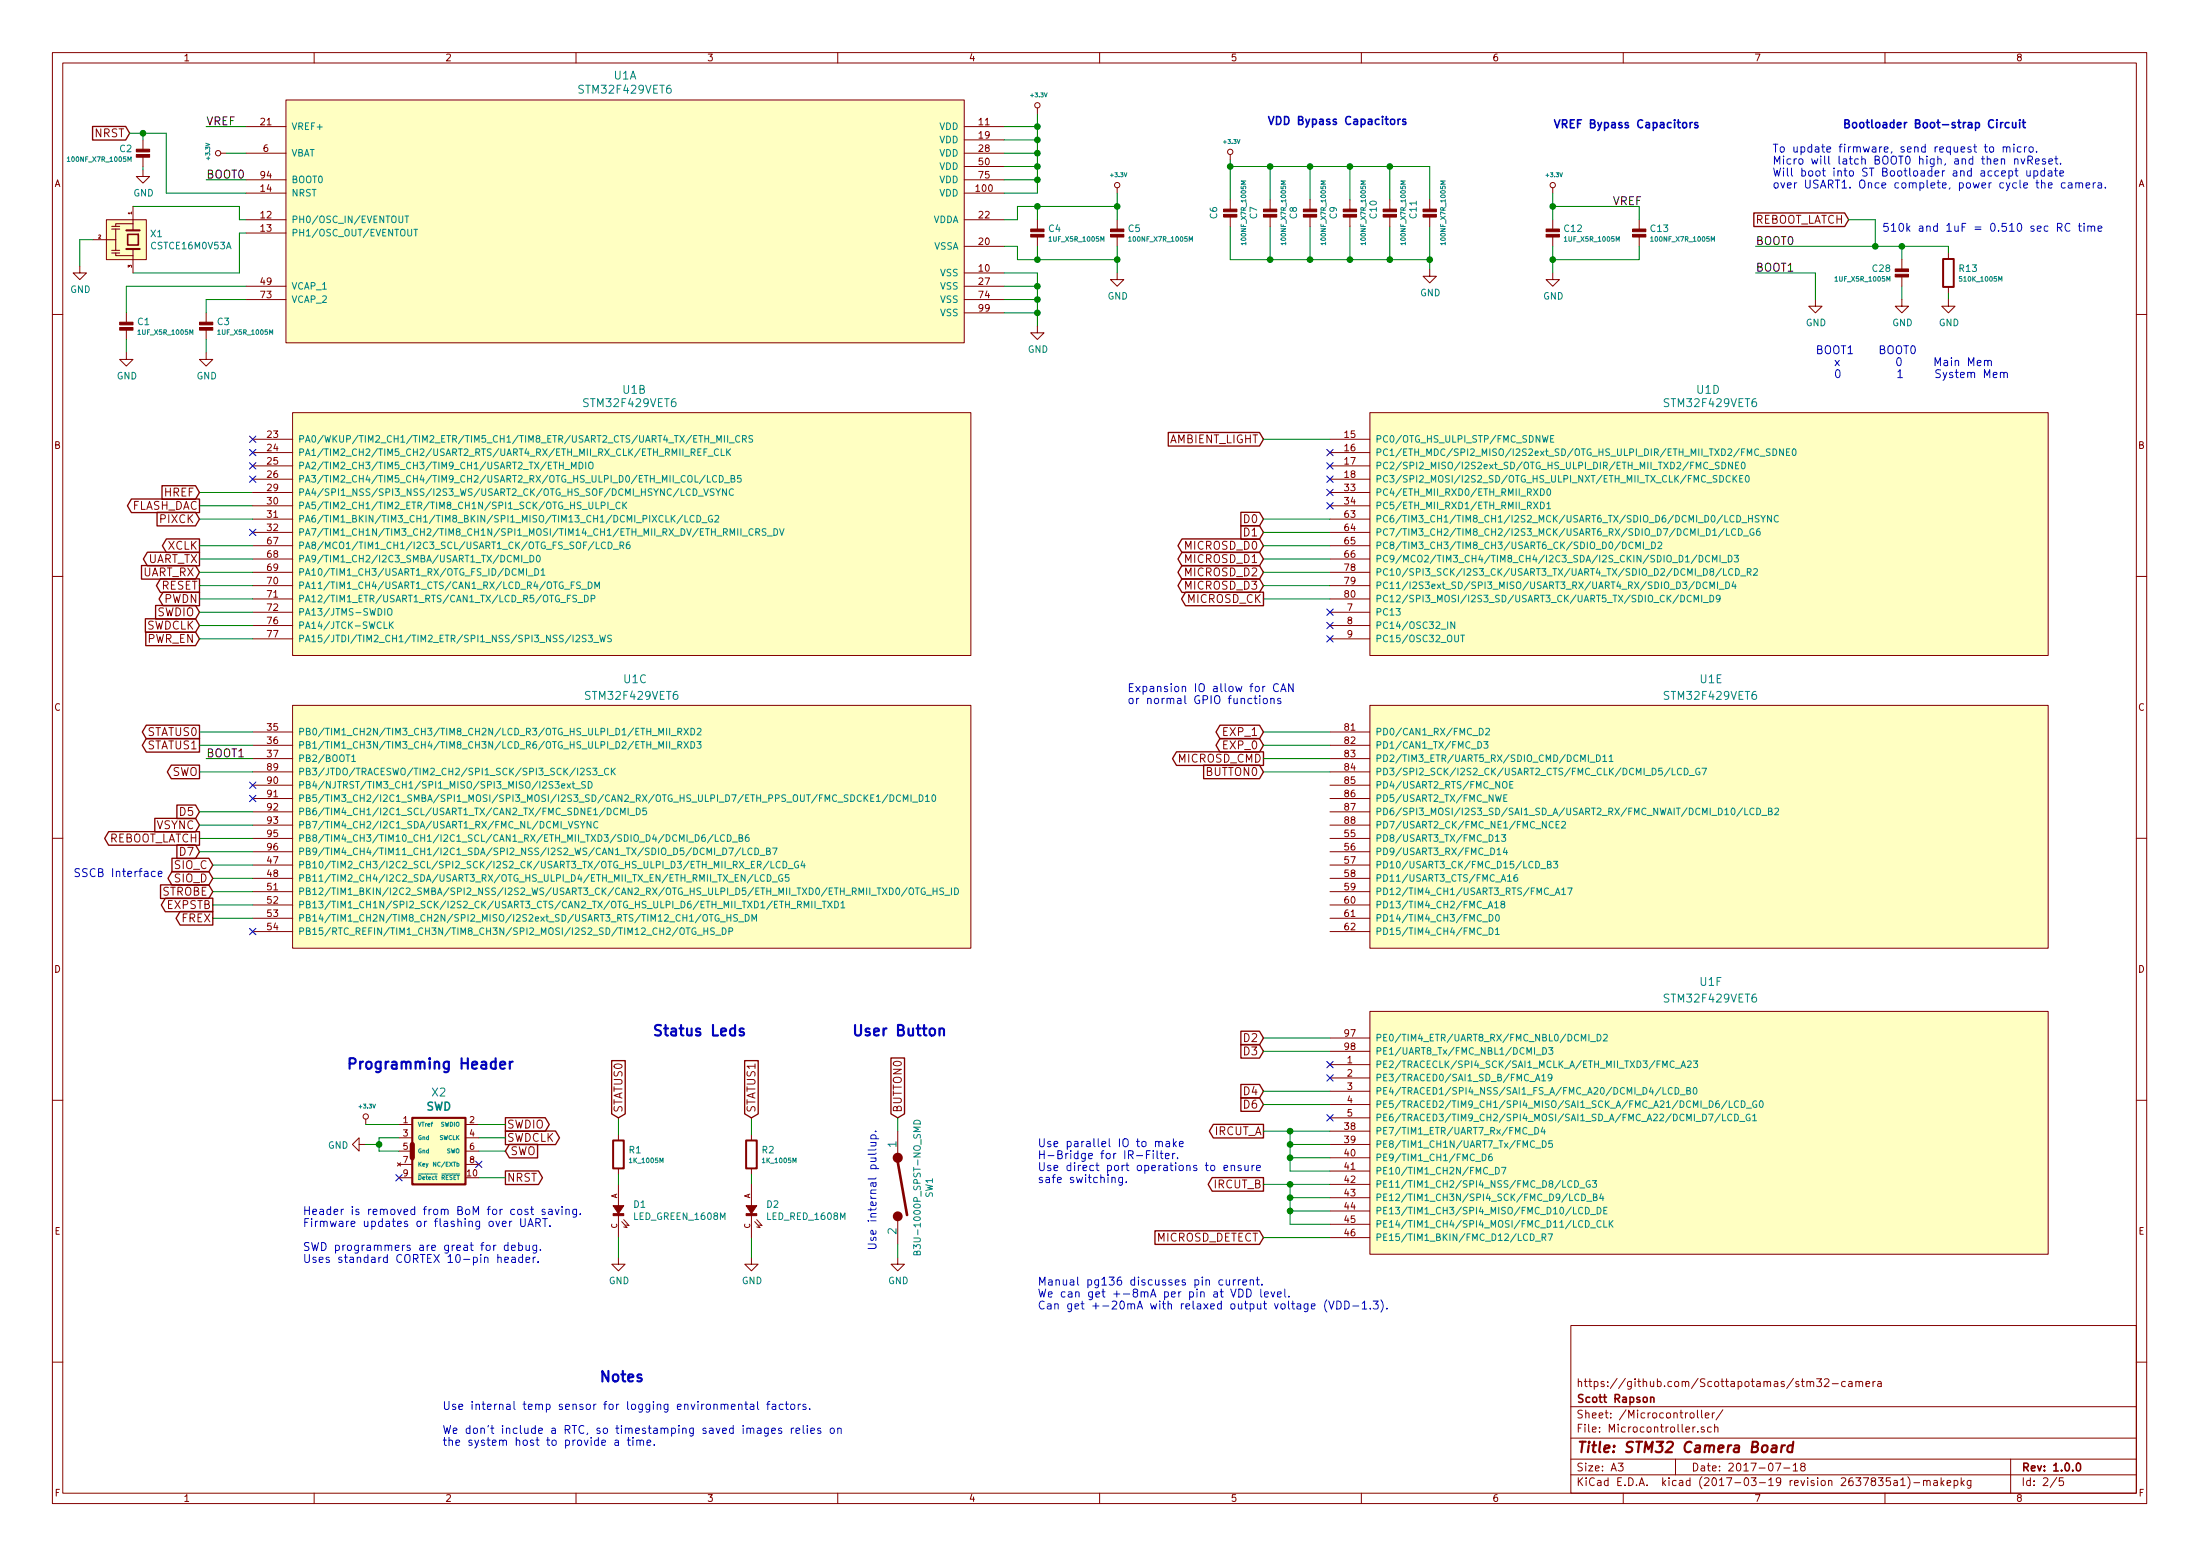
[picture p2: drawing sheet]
EESchema Schematic File Version 2
LIBS:appli_analog_devices
LIBS:appli_atmel
LIBS:appli_battery
LIBS:appli_capacitor
LIBS:appli_connector
LIBS:appli_connector_molex
LIBS:appli_connector_jst
LIBS:appli_crystal
LIBS:appli_device
LIBS:appli_fiducial
LIBS:appli_ftdi
LIBS:appli_fuse
LIBS:appli_inductor
LIBS:appli_linear
LIBS:appli_link
LIBS:appli_logic_devices
LIBS:appli_logo
LIBS:appli_memory
LIBS:appli_mount
LIBS:appli_opto
LIBS:appli_power
LIBS:appli_regulator
LIBS:appli_relay
LIBS:appli_resistor
LIBS:appli_special
LIBS:appli_spice
LIBS:appli_stm32
LIBS:appli_switch
LIBS:appli_tag_connect
LIBS:appli_template
LIBS:appli_test_points
LIBS:appli_transformer
LIBS:appli_transistor
LIBS:appli_ublox
LIBS:appli_uC
LIBS:appli_usb
LIBS:appli_wireless
LIBS:stm32-camera-cache
EELAYER 26 0
EELAYER END
$Descr A3 16535 11693
encoding utf-8
Sheet 2 5
Title "STM32 Camera Board"
Date "2017-07-18"
Rev "1.0.0"
Comp "Scott Rapson"
Comment1 "https://github.com/Scottapotamas/stm32-camera"
Comment2 ""
Comment3 ""
Comment4 ""
$EndDescr
Text Notes 2600 8050 0    79   ~ 16
Programming Header
Text GLabel 3800 8450 2    60   Output ~ 0
SWDIO
Text GLabel 3800 8550 2    60   Output ~ 0
SWDCLK
Text GLabel 3800 8850 2    60   Output ~ 0
NRST
$Comp
L +3.3V #PWR6
U 1 1
P 2750 8450
F 0 "#PWR6" H 2750 8410 30  0001 C CNN
F 1 "+3.3V" H 2759 8588 30  0000 C CNN
F 2 "" H 2750 8450 60  0000 C CNN
F 3 "" H 2750 8450 60  0000 C CNN
	1    2750 8450
	1    0    0    -1  
$EndComp
$Comp
L GND #PWR7
U 1 1
P 2750 8600
F 0 "#PWR7" H 2750 8350 50  0001 C CNN
F 1 "GND" V 2755 8472 50  0000 R CNN
F 2 "" H 2750 8600 60  0000 C CNN
F 3 "" H 2750 8600 60  0000 C CNN
	1    2750 8600
	0    1    1    0   
$EndComp
NoConn ~ 3600 8750
Text Notes 13850 975  0    60   ~ 12
Bootloader Boot-strap Circuit
Text GLabel 1500 4600 0    60   Input ~ 0
SWDIO
Text GLabel 1500 4700 0    60   Input ~ 0
SWDCLK
Text GLabel 975  1000 0    60   Input ~ 0
NRST
Wire Wire Line
	1900 3800 1500 3800
Wire Wire Line
	1900 3700 1500 3700
Text GLabel 9500 4200 0    60   BiDi ~ 0
MICROSD_D1
Text GLabel 9500 4300 0    60   BiDi ~ 0
MICROSD_D2
Text GLabel 9500 4400 0    60   BiDi ~ 0
MICROSD_D3
Text GLabel 9500 4500 0    60   Output ~ 0
MICROSD_CK
Text GLabel 9500 4100 0    60   BiDi ~ 0
MICROSD_D0
Text GLabel 9500 5700 0    60   Output ~ 0
MICROSD_CMD
Text GLabel 9500 9300 0    60   Input ~ 0
MICROSD_DETECT
Wire Wire Line
	1075 1050 1075 1000
Connection ~ 1075 1000
$Comp
L GND #PWR3
U 1 1
P 1075 1275
F 0 "#PWR3" H 1075 1025 50  0001 C CNN
F 1 "GND" H 1080 1102 50  0000 C CNN
F 2 "" H 1075 1275 60  0000 C CNN
F 3 "" H 1075 1275 60  0000 C CNN
	1    1075 1275
	1    0    0    -1  
$EndComp
Wire Wire Line
	1075 1275 1075 1250
$Comp
L +3.3V #PWR15
U 1 1
P 9250 1200
F 0 "#PWR15" H 9250 1160 30  0001 C CNN
F 1 "+3.3V" H 9259 1338 30  0000 C CNN
F 2 "" H 9250 1200 60  0000 C CNN
F 3 "" H 9250 1200 60  0000 C CNN
	1    9250 1200
	1    0    0    -1  
$EndComp
Wire Wire Line
	9250 1700 9250 1950
Wire Wire Line
	9250 1950 10750 1950
Wire Wire Line
	9850 1950 9850 1700
Wire Wire Line
	10750 1700 10750 2025
Connection ~ 9850 1950
Wire Wire Line
	10150 1700 10150 1950
Connection ~ 10150 1950
Wire Wire Line
	10450 1700 10450 1950
Connection ~ 10450 1950
Wire Wire Line
	9550 1700 9550 1950
Connection ~ 9550 1950
Connection ~ 10750 1950
Wire Wire Line
	9250 1200 9250 1500
Wire Wire Line
	10750 1250 10750 1500
Connection ~ 9250 1250
Wire Wire Line
	9550 1500 9550 1250
Connection ~ 9550 1250
Wire Wire Line
	9850 1250 9850 1500
Connection ~ 9850 1250
Wire Wire Line
	10150 1250 10150 1500
Connection ~ 10150 1250
Wire Wire Line
	10450 1250 10450 1500
Connection ~ 10450 1250
Text Notes 13650 2850 0    60   ~ 0
BOOT1    BOOT0\n   x         0     Main Mem\n   0         1     System Mem
NoConn ~ 3000 8850
$Comp
L SWD X2
U 1 1
P 3300 8650
F 0 "X2" H 3300 9094 60  0000 C CNN
F 1 "SWD" H 3300 8988 60  0000 C CNB
F 2 "Applidyne_Connector:HARWIN_M50-3600542" H 3350 8250 39  0001 L BNN
F 3 "https://cdn.harwin.com/pdfs/M50-360.pdf" H 3100 8150 39  0001 L BNN
F 4 "HARWIN" H 3100 8250 39  0001 L BNN "manf"
F 5 "M50-3600542" H 3100 8200 39  0001 L BNN "manf#"
F 6 "Digi-Key" H 3100 8100 39  0001 L BNN "Supplier"
F 7 "952-1389-ND" H 3100 8050 39  0001 L BNN "Supplier Part No"
F 8 "http://www.digikey.com.au/product-detail/en/M50-3600542/952-1389-ND/2264370" H 3100 8000 39  0001 L BNN "Supplier URL"
F 9 "1.71" H 3100 7950 39  0001 L BNN "Supplier Price"
F 10 "1" H 3100 7900 39  0001 L BNN "Supplier Price Break "
	1    3300 8650
	1    0    0    -1  
$EndComp
$Comp
L 100NF_X7R_1005M C2
U 1 1
P 1075 1050
F 0 "C2" H 1152 985 50  0000 L CNN
F 1 "100NF_X7R_1005M" H 1152 905 35  0000 L CNN
F 2 "Applidyne_Capacitor:CAPC1005X60N" V 1190 950 20  0001 C CNN
F 3 "http://www.farnell.com/datasheets/1936565.pdf" V 1215 950 20  0001 C CNN
F 4 "TDK" V 1265 950 20  0001 C CNN "manf"
F 5 "CGA2B3X7R1H104K050BB" V 1290 950 20  0001 C CNN "manf#"
F 6 "Element14" V 1315 950 20  0001 C CNN "Supplier"
F 7 "2210822" V 1340 950 20  0001 C CNN "Supplier Part No"
F 8 "http://au.element14.com/tdk/cga2b3x7r1h104k050bb/cap-mlcc-x7r-100nf-50v-0402/dp/2210822" V 1365 950 20  0001 C CNN "Supplier URL"
F 9 "0.087" V 1390 950 20  0001 C CNN "Supplier Price"
F 10 "100" V 1415 950 20  0001 C CNN "Supplier Price Break"
	1    1075 1050
	-1   0    0    -1  
$EndComp
$Comp
L 100NF_X7R_1005M C6
U 1 1
P 9250 1500
F 0 "C6" V 9125 1350 50  0000 L CNN
F 1 "100NF_X7R_1005M" V 9350 1150 35  0000 L CNN
F 2 "Applidyne_Capacitor:CAPC1005X60N" V 9365 1400 20  0001 C CNN
F 3 "http://www.farnell.com/datasheets/1936565.pdf" V 9390 1400 20  0001 C CNN
F 4 "TDK" V 9440 1400 20  0001 C CNN "manf"
F 5 "CGA2B3X7R1H104K050BB" V 9465 1400 20  0001 C CNN "manf#"
F 6 "Element14" V 9490 1400 20  0001 C CNN "Supplier"
F 7 "2210822" V 9515 1400 20  0001 C CNN "Supplier Part No"
F 8 "http://au.element14.com/tdk/cga2b3x7r1h104k050bb/cap-mlcc-x7r-100nf-50v-0402/dp/2210822" V 9540 1400 20  0001 C CNN "Supplier URL"
F 9 "0.087" V 9565 1400 20  0001 C CNN "Supplier Price"
F 10 "100" V 9590 1400 20  0001 C CNN "Supplier Price Break"
	1    9250 1500
	1    0    0    -1  
$EndComp
$Comp
L 100NF_X7R_1005M C7
U 1 1
P 9550 1500
F 0 "C7" V 9425 1350 50  0000 L CNN
F 1 "100NF_X7R_1005M" V 9650 1150 35  0000 L CNN
F 2 "Applidyne_Capacitor:CAPC1005X60N" V 9665 1400 20  0001 C CNN
F 3 "http://www.farnell.com/datasheets/1936565.pdf" V 9690 1400 20  0001 C CNN
F 4 "TDK" V 9740 1400 20  0001 C CNN "manf"
F 5 "CGA2B3X7R1H104K050BB" V 9765 1400 20  0001 C CNN "manf#"
F 6 "Element14" V 9790 1400 20  0001 C CNN "Supplier"
F 7 "2210822" V 9815 1400 20  0001 C CNN "Supplier Part No"
F 8 "http://au.element14.com/tdk/cga2b3x7r1h104k050bb/cap-mlcc-x7r-100nf-50v-0402/dp/2210822" V 9840 1400 20  0001 C CNN "Supplier URL"
F 9 "0.087" V 9865 1400 20  0001 C CNN "Supplier Price"
F 10 "100" V 9890 1400 20  0001 C CNN "Supplier Price Break"
	1    9550 1500
	1    0    0    -1  
$EndComp
$Comp
L 100NF_X7R_1005M C8
U 1 1
P 9850 1500
F 0 "C8" V 9725 1350 50  0000 L CNN
F 1 "100NF_X7R_1005M" V 9950 1150 35  0000 L CNN
F 2 "Applidyne_Capacitor:CAPC1005X60N" V 9965 1400 20  0001 C CNN
F 3 "http://www.farnell.com/datasheets/1936565.pdf" V 9990 1400 20  0001 C CNN
F 4 "TDK" V 10040 1400 20  0001 C CNN "manf"
F 5 "CGA2B3X7R1H104K050BB" V 10065 1400 20  0001 C CNN "manf#"
F 6 "Element14" V 10090 1400 20  0001 C CNN "Supplier"
F 7 "2210822" V 10115 1400 20  0001 C CNN "Supplier Part No"
F 8 "http://au.element14.com/tdk/cga2b3x7r1h104k050bb/cap-mlcc-x7r-100nf-50v-0402/dp/2210822" V 10140 1400 20  0001 C CNN "Supplier URL"
F 9 "0.087" V 10165 1400 20  0001 C CNN "Supplier Price"
F 10 "100" V 10190 1400 20  0001 C CNN "Supplier Price Break"
	1    9850 1500
	1    0    0    -1  
$EndComp
$Comp
L 100NF_X7R_1005M C9
U 1 1
P 10150 1500
F 0 "C9" V 10025 1350 50  0000 L CNN
F 1 "100NF_X7R_1005M" V 10250 1150 35  0000 L CNN
F 2 "Applidyne_Capacitor:CAPC1005X60N" V 10265 1400 20  0001 C CNN
F 3 "http://www.farnell.com/datasheets/1936565.pdf" V 10290 1400 20  0001 C CNN
F 4 "TDK" V 10340 1400 20  0001 C CNN "manf"
F 5 "CGA2B3X7R1H104K050BB" V 10365 1400 20  0001 C CNN "manf#"
F 6 "Element14" V 10390 1400 20  0001 C CNN "Supplier"
F 7 "2210822" V 10415 1400 20  0001 C CNN "Supplier Part No"
F 8 "http://au.element14.com/tdk/cga2b3x7r1h104k050bb/cap-mlcc-x7r-100nf-50v-0402/dp/2210822" V 10440 1400 20  0001 C CNN "Supplier URL"
F 9 "0.087" V 10465 1400 20  0001 C CNN "Supplier Price"
F 10 "100" V 10490 1400 20  0001 C CNN "Supplier Price Break"
	1    10150 1500
	1    0    0    -1  
$EndComp
$Comp
L 100NF_X7R_1005M C10
U 1 1
P 10450 1500
F 0 "C10" V 10325 1350 50  0000 L CNN
F 1 "100NF_X7R_1005M" V 10550 1150 35  0000 L CNN
F 2 "Applidyne_Capacitor:CAPC1005X60N" V 10565 1400 20  0001 C CNN
F 3 "http://www.farnell.com/datasheets/1936565.pdf" V 10590 1400 20  0001 C CNN
F 4 "TDK" V 10640 1400 20  0001 C CNN "manf"
F 5 "CGA2B3X7R1H104K050BB" V 10665 1400 20  0001 C CNN "manf#"
F 6 "Element14" V 10690 1400 20  0001 C CNN "Supplier"
F 7 "2210822" V 10715 1400 20  0001 C CNN "Supplier Part No"
F 8 "http://au.element14.com/tdk/cga2b3x7r1h104k050bb/cap-mlcc-x7r-100nf-50v-0402/dp/2210822" V 10740 1400 20  0001 C CNN "Supplier URL"
F 9 "0.087" V 10765 1400 20  0001 C CNN "Supplier Price"
F 10 "100" V 10790 1400 20  0001 C CNN "Supplier Price Break"
	1    10450 1500
	1    0    0    -1  
$EndComp
$Comp
L 100NF_X7R_1005M C11
U 1 1
P 10750 1500
F 0 "C11" V 10625 1350 50  0000 L CNN
F 1 "100NF_X7R_1005M" V 10850 1150 35  0000 L CNN
F 2 "Applidyne_Capacitor:CAPC1005X60N" V 10865 1400 20  0001 C CNN
F 3 "http://www.farnell.com/datasheets/1936565.pdf" V 10890 1400 20  0001 C CNN
F 4 "TDK" V 10940 1400 20  0001 C CNN "manf"
F 5 "CGA2B3X7R1H104K050BB" V 10965 1400 20  0001 C CNN "manf#"
F 6 "Element14" V 10990 1400 20  0001 C CNN "Supplier"
F 7 "2210822" V 11015 1400 20  0001 C CNN "Supplier Part No"
F 8 "http://au.element14.com/tdk/cga2b3x7r1h104k050bb/cap-mlcc-x7r-100nf-50v-0402/dp/2210822" V 11040 1400 20  0001 C CNN "Supplier URL"
F 9 "0.087" V 11065 1400 20  0001 C CNN "Supplier Price"
F 10 "100" V 11090 1400 20  0001 C CNN "Supplier Price Break"
	1    10750 1500
	1    0    0    -1  
$EndComp
Text GLabel 1500 4500 0    60   Output ~ 0
PWDN
Text GLabel 1500 4400 0    60   Output ~ 0
RESET
Text GLabel 1500 4100 0    60   Output ~ 0
XCLK
Text GLabel 1500 3700 0    60   Input ~ 0
HREF
Text GLabel 1500 6200 0    60   Input ~ 0
VSYNC
Text GLabel 1500 3900 0    60   Input ~ 0
PIXCK
Text GLabel 1600 6700 0    60   Input ~ 0
STROBE
Text GLabel 1600 6900 0    60   Output ~ 0
FREX
Text GLabel 1600 6800 0    60   Output ~ 0
EXPSTB
Text GLabel 9500 3900 0    60   Input ~ 0
D0
Text GLabel 9500 4000 0    60   Input ~ 0
D1
Text GLabel 9500 7800 0    60   Input ~ 0
D2
Text GLabel 9500 7900 0    60   Input ~ 0
D3
Text GLabel 9500 8200 0    60   Input ~ 0
D4
Text GLabel 1500 6100 0    60   Input ~ 0
D5
Text GLabel 9500 8300 0    60   Input ~ 0
D6
Text GLabel 1500 6400 0    60   Input ~ 0
D7
Text GLabel 1600 6500 0    60   Input ~ 0
SIO_C
Text GLabel 1600 6600 0    60   BiDi ~ 0
SIO_D
Text Notes 550  6600 0    60   ~ 0
SSCB Interface
$Comp
L LED_GREEN_1608M D1
U 1 1
P 4650 9100
F 0 "D1" V 4696 8992 50  0000 R CNN
F 1 "LED_GREEN_1608M" V 4605 8992 50  0000 R CNN
F 2 "Applidyne_LED:LEDC1608X80L40L" H 4550 9100 50  0001 C CNN
F 3 "http://www.farnell.com/datasheets/1720200.pdf" H 4650 8890 50  0001 C CNN
F 4 "DIALIGHT" H 4650 8680 60  0001 C CNN "manf"
F 5 "5988070107F" H 4650 8590 60  0001 C CNN "manf#"
F 6 "Element 14" H 4650 8490 60  0001 C CNN "Supplier"
F 7 "1465991" H 4650 8390 60  0001 C CNN "Supplier Part No"
F 8 "http://au.element14.com/dialight/5988070107f/led-0603-green-20mcd-566nm/dp/1465991" H 4660 8310 60  0001 C CNN "Supplier URL"
F 9 "0.4" H 4650 8210 60  0001 C CNN "Supplier Price"
F 10 "10" H 4650 8110 60  0001 C CNN "Supplier Price Break"
	1    4650 9100
	0    -1   -1   0   
$EndComp
$Comp
L GND #PWR9
U 1 1
P 5650 9450
F 0 "#PWR9" H 5650 9200 50  0001 C CNN
F 1 "GND" H 5655 9277 50  0000 C CNN
F 2 "" H 5650 9450 60  0000 C CNN
F 3 "" H 5650 9450 60  0000 C CNN
	1    5650 9450
	1    0    0    -1  
$EndComp
$Comp
L GND #PWR8
U 1 1
P 4650 9450
F 0 "#PWR8" H 4650 9200 50  0001 C CNN
F 1 "GND" H 4655 9277 50  0000 C CNN
F 2 "" H 4650 9450 60  0000 C CNN
F 3 "" H 4650 9450 60  0000 C CNN
	1    4650 9450
	1    0    0    -1  
$EndComp
Wire Wire Line
	4650 9450 4650 9300
Wire Wire Line
	5650 9300 5650 9450
$Comp
L 1K_1005M R1
U 1 1
P 4650 8525
F 0 "R1" H 4723 8410 50  0000 L CNN
F 1 "1K_1005M" H 4723 8330 35  0000 L CNN
F 2 "Applidyne_Resistor:RESC1005X40N" V 4760 8375 20  0001 C CNN
F 3 "http://www.farnell.com/datasheets/2111203.pdf" V 4785 8375 20  0001 C CNN
F 4 "VISHAY" V 4835 8375 20  0001 C CNN "manf"
F 5 "CRCW04021K00FKED" V 4860 8375 20  0001 C CNN "manf#"
F 6 "Element14" V 4885 8375 20  0001 C CNN "Supplier"
F 7 "1469669" V 4910 8375 20  0001 C CNN "Supplier Part No"
F 8 "http://au.element14.com/vishay/crcw040210k0fked/res-thick-film-10k-1-0-063w-0402/dp/1469669" V 4935 8375 20  0001 C CNN "Supplier URL"
F 9 "0.09" V 4960 8375 20  0001 C CNN "Supplier Price"
F 10 "10" V 4985 8375 20  0001 C CNN "Supplier Price Break"
	1    4650 8525
	1    0    0    -1  
$EndComp
$Comp
L 1K_1005M R2
U 1 1
P 5650 8525
F 0 "R2" H 5723 8410 50  0000 L CNN
F 1 "1K_1005M" H 5723 8330 35  0000 L CNN
F 2 "Applidyne_Resistor:RESC1005X40N" V 5760 8375 20  0001 C CNN
F 3 "http://www.farnell.com/datasheets/2111203.pdf" V 5785 8375 20  0001 C CNN
F 4 "VISHAY" V 5835 8375 20  0001 C CNN "manf"
F 5 "CRCW04021K00FKED" V 5860 8375 20  0001 C CNN "manf#"
F 6 "Element14" V 5885 8375 20  0001 C CNN "Supplier"
F 7 "1469669" V 5910 8375 20  0001 C CNN "Supplier Part No"
F 8 "http://au.element14.com/vishay/crcw040210k0fked/res-thick-film-10k-1-0-063w-0402/dp/1469669" V 5935 8375 20  0001 C CNN "Supplier URL"
F 9 "0.09" V 5960 8375 20  0001 C CNN "Supplier Price"
F 10 "10" V 5985 8375 20  0001 C CNN "Supplier Price Break"
	1    5650 8525
	1    0    0    -1  
$EndComp
Wire Wire Line
	5650 8825 5650 8900
Wire Wire Line
	4650 8825 4650 8900
Wire Wire Line
	4650 8525 4650 8400
Wire Wire Line
	5650 8525 5650 8400
Text GLabel 4650 8400 1    60   Input ~ 0
STATUS0
Text GLabel 5650 8400 1    60   Input ~ 0
STATUS1
Text GLabel 1500 5500 0    60   Output ~ 0
STATUS0
Text GLabel 1500 5600 0    60   Output ~ 0
STATUS1
Text Notes 4900 7800 0    79   ~ 16
Status Leds
Text GLabel 9500 8500 0    60   Output ~ 0
IRCUT_A
Text GLabel 9500 8900 0    60   Output ~ 0
IRCUT_B
Text GLabel 1500 3800 0    60   Output ~ 0
FLASH_DAC
Text GLabel 9500 3300 0    60   Input ~ 0
AMBIENT_LIGHT
Text GLabel 1500 4800 0    60   Input ~ 0
PWR_EN
$Comp
L STM32F429VET6 U1
U 2 1
P 4550 4000
F 0 "U1" H 4675 5075 60  0000 L CNN
F 1 "STM32F429VET6" H 4375 4975 60  0000 L CNN
F 2 "Applidyne_QFP:QFP50P1600X1600X160-100L25L" H 4550 2975 20  0001 C CNN
F 3 "http://www.farnell.com/datasheets/2283387.pdf" H 4550 2950 20  0001 C CNN
F 4 "ST MICROELECTRONICS" H 4550 2900 20  0001 C CNN "manf"
F 5 "STM32F429VET6" H 4550 2875 20  0001 C CNN "manf#"
F 6 "Element14" H 4550 2850 20  0001 C CNN "Supplier"
F 7 "2469586" H 4550 2825 20  0001 C CNN "Supplier Part No"
F 8 "http://au.rs-online.com/web/p/microcontrollers/7468226/" H 4550 2800 20  0001 C CNN "Supplier URL"
F 9 "14.22" H 4550 2775 20  0001 C CNN "Supplier Price"
F 10 "10" H 4550 2750 20  0001 C CNN "Supplier Price Break"
	2    4550 4000
	1    0    0    -1  
$EndComp
$Comp
L STM32F429VET6 U1
U 3 1
P 4550 6200
F 0 "U1" H 4775 7300 60  0000 C CNN
F 1 "STM32F429VET6" H 4750 7175 60  0000 C CNN
F 2 "Applidyne_QFP:QFP50P1600X1600X160-100L25L" H 4550 5175 20  0001 C CNN
F 3 "http://www.farnell.com/datasheets/2283387.pdf" H 4550 5150 20  0001 C CNN
F 4 "ST MICROELECTRONICS" H 4550 5100 20  0001 C CNN "manf"
F 5 "STM32F429VET6" H 4550 5075 20  0001 C CNN "manf#"
F 6 "Element14" H 4550 5050 20  0001 C CNN "Supplier"
F 7 "2469586" H 4550 5025 20  0001 C CNN "Supplier Part No"
F 8 "http://au.rs-online.com/web/p/microcontrollers/7468226/" H 4550 5000 20  0001 C CNN "Supplier URL"
F 9 "14.22" H 4550 4975 20  0001 C CNN "Supplier Price"
F 10 "10" H 4550 4950 20  0001 C CNN "Supplier Price Break"
	3    4550 6200
	1    0    0    -1  
$EndComp
$Comp
L STM32F429VET6 U1
U 4 1
P 12650 4000
F 0 "U1" H 12750 5075 60  0000 L CNN
F 1 "STM32F429VET6" H 12500 4975 60  0000 L CNN
F 2 "Applidyne_QFP:QFP50P1600X1600X160-100L25L" H 12650 2975 20  0001 C CNN
F 3 "http://www.farnell.com/datasheets/2283387.pdf" H 12650 2950 20  0001 C CNN
F 4 "ST MICROELECTRONICS" H 12650 2900 20  0001 C CNN "manf"
F 5 "STM32F429VET6" H 12650 2875 20  0001 C CNN "manf#"
F 6 "Element14" H 12650 2850 20  0001 C CNN "Supplier"
F 7 "2469586" H 12650 2825 20  0001 C CNN "Supplier Part No"
F 8 "http://au.rs-online.com/web/p/microcontrollers/7468226/" H 12650 2800 20  0001 C CNN "Supplier URL"
F 9 "14.22" H 12650 2775 20  0001 C CNN "Supplier Price"
F 10 "10" H 12650 2750 20  0001 C CNN "Supplier Price Break"
	4    12650 4000
	1    0    0    -1  
$EndComp
$Comp
L STM32F429VET6 U1
U 5 1
P 12650 6200
F 0 "U1" H 12775 7300 60  0000 L CNN
F 1 "STM32F429VET6" H 12500 7175 60  0000 L CNN
F 2 "Applidyne_QFP:QFP50P1600X1600X160-100L25L" H 12650 5175 20  0001 C CNN
F 3 "http://www.farnell.com/datasheets/2283387.pdf" H 12650 5150 20  0001 C CNN
F 4 "ST MICROELECTRONICS" H 12650 5100 20  0001 C CNN "manf"
F 5 "STM32F429VET6" H 12650 5075 20  0001 C CNN "manf#"
F 6 "Element14" H 12650 5050 20  0001 C CNN "Supplier"
F 7 "2469586" H 12650 5025 20  0001 C CNN "Supplier Part No"
F 8 "http://au.rs-online.com/web/p/microcontrollers/7468226/" H 12650 5000 20  0001 C CNN "Supplier URL"
F 9 "14.22" H 12650 4975 20  0001 C CNN "Supplier Price"
F 10 "10" H 12650 4950 20  0001 C CNN "Supplier Price Break"
	5    12650 6200
	1    0    0    -1  
$EndComp
$Comp
L STM32F429VET6 U1
U 6 1
P 12650 8500
F 0 "U1" H 12775 9625 60  0000 L CNN
F 1 "STM32F429VET6" H 12500 9500 60  0000 L CNN
F 2 "Applidyne_QFP:QFP50P1600X1600X160-100L25L" H 12650 7475 20  0001 C CNN
F 3 "http://www.farnell.com/datasheets/2283387.pdf" H 12650 7450 20  0001 C CNN
F 4 "ST MICROELECTRONICS" H 12650 7400 20  0001 C CNN "manf"
F 5 "STM32F429VET6" H 12650 7375 20  0001 C CNN "manf#"
F 6 "Element14" H 12650 7350 20  0001 C CNN "Supplier"
F 7 "2469586" H 12650 7325 20  0001 C CNN "Supplier Part No"
F 8 "http://au.rs-online.com/web/p/microcontrollers/7468226/" H 12650 7300 20  0001 C CNN "Supplier URL"
F 9 "14.22" H 12650 7275 20  0001 C CNN "Supplier Price"
F 10 "10" H 12650 7250 20  0001 C CNN "Supplier Price Break"
	6    12650 8500
	1    0    0    -1  
$EndComp
$Comp
L STM32F429VET6 U1
U 1 1
P 4500 1650
F 0 "U1" H 4700 2737 60  0000 C CNN
F 1 "STM32F429VET6" H 4700 2631 60  0000 C CNN
F 2 "Applidyne_QFP:QFP50P1600X1600X160-100L25L" H 4500 625 20  0001 C CNN
F 3 "http://www.farnell.com/datasheets/2283387.pdf" H 4500 600 20  0001 C CNN
F 4 "ST MICROELECTRONICS" H 4500 550 20  0001 C CNN "manf"
F 5 "STM32F429VET6" H 4500 525 20  0001 C CNN "manf#"
F 6 "Element14" H 4500 500 20  0001 C CNN "Supplier"
F 7 "2469586" H 4500 475 20  0001 C CNN "Supplier Part No"
F 8 "http://au.rs-online.com/web/p/microcontrollers/7468226/" H 4500 450 20  0001 C CNN "Supplier URL"
F 9 "14.22" H 4500 425 20  0001 C CNN "Supplier Price"
F 10 "10" H 4500 400 20  0001 C CNN "Supplier Price Break"
	1    4500 1650
	1    0    0    -1  
$EndComp
Wire Wire Line
	1000 2050 1800 2050
Wire Wire Line
	1800 2050 1800 1750
Wire Wire Line
	1000 1550 1800 1550
Wire Wire Line
	1800 1550 1800 1650
Wire Wire Line
	1800 1650 1850 1650
Wire Wire Line
	1800 1750 1850 1750
Wire Wire Line
	700  1800 600  1800
Wire Wire Line
	600  1800 600  2000
$Comp
L GND #PWR1
U 1 1
P 600 2000
F 0 "#PWR1" H 600 1750 50  0001 C CNN
F 1 "GND" H 605 1827 50  0000 C CNN
F 2 "" H 600 2000 60  0000 C CNN
F 3 "" H 600 2000 60  0000 C CNN
	1    600  2000
	1    0    0    -1  
$EndComp
Wire Wire Line
	1850 1450 1250 1450
Wire Wire Line
	1250 1450 1250 1000
Wire Wire Line
	1250 1000 975  1000
Wire Wire Line
	7800 1450 7550 1450
Wire Wire Line
	7800 850  7800 1450
Wire Wire Line
	7800 950  7550 950 
Wire Wire Line
	7550 2050 7800 2050
Wire Wire Line
	7800 2050 7800 2450
Wire Wire Line
	7800 2350 7550 2350
Wire Wire Line
	7550 2250 7800 2250
Connection ~ 7800 2250
Wire Wire Line
	7550 2150 7800 2150
Connection ~ 7800 2150
Wire Wire Line
	7550 1350 7800 1350
Connection ~ 7800 1350
Wire Wire Line
	7550 1250 7800 1250
Connection ~ 7800 1250
Wire Wire Line
	7550 1150 7800 1150
Connection ~ 7800 1150
Wire Wire Line
	7550 1050 7800 1050
Connection ~ 7800 1050
$Comp
L +3.3V #PWR5
U 1 1
P 1700 1150
F 0 "#PWR5" H 1700 1110 30  0001 C CNN
F 1 "+3.3V" H 1709 1288 30  0000 C CNN
F 2 "" H 1700 1150 60  0000 C CNN
F 3 "" H 1700 1150 60  0000 C CNN
	1    1700 1150
	0    -1   -1   0   
$EndComp
Wire Wire Line
	1700 1150 1850 1150
Wire Wire Line
	1850 1350 1550 1350
$Comp
L 100NF_X7R_1005M C13
U 1 1
P 12325 1650
F 0 "C13" H 12402 1585 50  0000 L CNN
F 1 "100NF_X7R_1005M" H 12402 1505 35  0000 L CNN
F 2 "Applidyne_Capacitor:CAPC1005X60N" V 12440 1550 20  0001 C CNN
F 3 "http://www.farnell.com/datasheets/1936565.pdf" V 12465 1550 20  0001 C CNN
F 4 "TDK" V 12515 1550 20  0001 C CNN "manf"
F 5 "CGA2B3X7R1H104K050BB" V 12540 1550 20  0001 C CNN "manf#"
F 6 "Element14" V 12565 1550 20  0001 C CNN "Supplier"
F 7 "2210822" V 12590 1550 20  0001 C CNN "Supplier Part No"
F 8 "http://au.element14.com/tdk/cga2b3x7r1h104k050bb/cap-mlcc-x7r-100nf-50v-0402/dp/2210822" V 12615 1550 20  0001 C CNN "Supplier URL"
F 9 "0.087" V 12640 1550 20  0001 C CNN "Supplier Price"
F 10 "100" V 12665 1550 20  0001 C CNN "Supplier Price Break"
	1    12325 1650
	1    0    0    -1  
$EndComp
$Comp
L 1UF_X5R_1005M C3
U 1 1
P 1550 2350
F 0 "C3" H 1628 2285 50  0000 L CNN
F 1 "1UF_X5R_1005M" H 1628 2205 35  0000 L CNN
F 2 "Applidyne_Capacitor:CAPC1005X60N" V 1665 2250 20  0001 C CNN
F 3 "http://www.farnell.com/datasheets/2291921.pdf" V 1690 2250 20  0001 C CNN
F 4 "TDK" V 1740 2250 20  0001 C CNN "manf"
F 5 "C1005X5R1V105K050BC" V 1765 2250 20  0001 C CNN "manf#"
F 6 "Element14" V 1790 2250 20  0001 C CNN "Supplier"
F 7 "2346885" V 1815 2250 20  0001 C CNN "Supplier Part No"
F 8 "http://au.element14.com/tdk/c1005x5r1v105k050bc/cap-mlcc-x5r-1uf-35v-0402/dp/2346885" V 1840 2250 20  0001 C CNN "Supplier URL"
F 9 "0.101" V 1865 2250 20  0001 C CNN "Supplier Price"
F 10 "100" V 1890 2250 20  0001 C CNN "Supplier Price Break"
	1    1550 2350
	1    0    0    -1  
$EndComp
$Comp
L 1UF_X5R_1005M C1
U 1 1
P 950 2350
F 0 "C1" H 1028 2285 50  0000 L CNN
F 1 "1UF_X5R_1005M" H 1028 2205 35  0000 L CNN
F 2 "Applidyne_Capacitor:CAPC1005X60N" V 1065 2250 20  0001 C CNN
F 3 "http://www.farnell.com/datasheets/2291921.pdf" V 1090 2250 20  0001 C CNN
F 4 "TDK" V 1140 2250 20  0001 C CNN "manf"
F 5 "C1005X5R1V105K050BC" V 1165 2250 20  0001 C CNN "manf#"
F 6 "Element14" V 1190 2250 20  0001 C CNN "Supplier"
F 7 "2346885" V 1215 2250 20  0001 C CNN "Supplier Part No"
F 8 "http://au.element14.com/tdk/c1005x5r1v105k050bc/cap-mlcc-x5r-1uf-35v-0402/dp/2346885" V 1240 2250 20  0001 C CNN "Supplier URL"
F 9 "0.101" V 1265 2250 20  0001 C CNN "Supplier Price"
F 10 "100" V 1290 2250 20  0001 C CNN "Supplier Price Break"
	1    950  2350
	1    0    0    -1  
$EndComp
Wire Wire Line
	950  2350 950  2150
Wire Wire Line
	950  2150 1850 2150
Wire Wire Line
	1850 2250 1550 2250
Wire Wire Line
	1550 2250 1550 2350
Wire Wire Line
	1550 2550 1550 2650
Wire Wire Line
	950  2550 950  2650
$Comp
L GND #PWR2
U 1 1
P 950 2650
F 0 "#PWR2" H 950 2400 50  0001 C CNN
F 1 "GND" H 955 2477 50  0000 C CNN
F 2 "" H 950 2650 60  0000 C CNN
F 3 "" H 950 2650 60  0000 C CNN
	1    950  2650
	1    0    0    -1  
$EndComp
$Comp
L GND #PWR4
U 1 1
P 1550 2650
F 0 "#PWR4" H 1550 2400 50  0001 C CNN
F 1 "GND" H 1555 2477 50  0000 C CNN
F 2 "" H 1550 2650 60  0000 C CNN
F 3 "" H 1550 2650 60  0000 C CNN
	1    1550 2650
	1    0    0    -1  
$EndComp
$Comp
L 1UF_X5R_1005M C4
U 1 1
P 7800 1650
F 0 "C4" H 7878 1585 50  0000 L CNN
F 1 "1UF_X5R_1005M" H 7878 1505 35  0000 L CNN
F 2 "Applidyne_Capacitor:CAPC1005X60N" V 7915 1550 20  0001 C CNN
F 3 "http://www.farnell.com/datasheets/2291921.pdf" V 7940 1550 20  0001 C CNN
F 4 "TDK" V 7990 1550 20  0001 C CNN "manf"
F 5 "C1005X5R1V105K050BC" V 8015 1550 20  0001 C CNN "manf#"
F 6 "Element14" V 8040 1550 20  0001 C CNN "Supplier"
F 7 "2346885" V 8065 1550 20  0001 C CNN "Supplier Part No"
F 8 "http://au.element14.com/tdk/c1005x5r1v105k050bc/cap-mlcc-x5r-1uf-35v-0402/dp/2346885" V 8090 1550 20  0001 C CNN "Supplier URL"
F 9 "0.101" V 8115 1550 20  0001 C CNN "Supplier Price"
F 10 "100" V 8140 1550 20  0001 C CNN "Supplier Price Break"
	1    7800 1650
	1    0    0    -1  
$EndComp
$Comp
L 100NF_X7R_1005M C5
U 1 1
P 8400 1650
F 0 "C5" H 8477 1585 50  0000 L CNN
F 1 "100NF_X7R_1005M" H 8477 1505 35  0000 L CNN
F 2 "Applidyne_Capacitor:CAPC1005X60N" V 8515 1550 20  0001 C CNN
F 3 "http://www.farnell.com/datasheets/1936565.pdf" V 8540 1550 20  0001 C CNN
F 4 "TDK" V 8590 1550 20  0001 C CNN "manf"
F 5 "CGA2B3X7R1H104K050BB" V 8615 1550 20  0001 C CNN "manf#"
F 6 "Element14" V 8640 1550 20  0001 C CNN "Supplier"
F 7 "2210822" V 8665 1550 20  0001 C CNN "Supplier Part No"
F 8 "http://au.element14.com/tdk/cga2b3x7r1h104k050bb/cap-mlcc-x7r-100nf-50v-0402/dp/2210822" V 8690 1550 20  0001 C CNN "Supplier URL"
F 9 "0.087" V 8715 1550 20  0001 C CNN "Supplier Price"
F 10 "100" V 8740 1550 20  0001 C CNN "Supplier Price Break"
	1    8400 1650
	1    0    0    -1  
$EndComp
$Comp
L 1UF_X5R_1005M C12
U 1 1
P 11675 1650
F 0 "C12" H 11753 1585 50  0000 L CNN
F 1 "1UF_X5R_1005M" H 11753 1505 35  0000 L CNN
F 2 "Applidyne_Capacitor:CAPC1005X60N" V 11790 1550 20  0001 C CNN
F 3 "http://www.farnell.com/datasheets/2291921.pdf" V 11815 1550 20  0001 C CNN
F 4 "TDK" V 11865 1550 20  0001 C CNN "manf"
F 5 "C1005X5R1V105K050BC" V 11890 1550 20  0001 C CNN "manf#"
F 6 "Element14" V 11915 1550 20  0001 C CNN "Supplier"
F 7 "2346885" V 11940 1550 20  0001 C CNN "Supplier Part No"
F 8 "http://au.element14.com/tdk/c1005x5r1v105k050bc/cap-mlcc-x5r-1uf-35v-0402/dp/2346885" V 11965 1550 20  0001 C CNN "Supplier URL"
F 9 "0.101" V 11990 1550 20  0001 C CNN "Supplier Price"
F 10 "100" V 12015 1550 20  0001 C CNN "Supplier Price Break"
	1    11675 1650
	1    0    0    -1  
$EndComp
Wire Wire Line
	1850 950  1550 950 
Text Label 1550 950  0    60   ~ 0
VREF
Text Label 12125 1550 0    60   ~ 0
VREF
$Comp
L +3.3V #PWR13
U 1 1
P 8400 1450
F 0 "#PWR13" H 8400 1410 30  0001 C CNN
F 1 "+3.3V" H 8409 1588 30  0000 C CNN
F 2 "" H 8400 1450 60  0000 C CNN
F 3 "" H 8400 1450 60  0000 C CNN
	1    8400 1450
	1    0    0    -1  
$EndComp
$Comp
L GND #PWR14
U 1 1
P 8400 2050
F 0 "#PWR14" H 8400 1800 50  0001 C CNN
F 1 "GND" H 8405 1877 50  0000 C CNN
F 2 "" H 8400 2050 60  0000 C CNN
F 3 "" H 8400 2050 60  0000 C CNN
	1    8400 2050
	1    0    0    -1  
$EndComp
$Comp
L +3.3V #PWR11
U 1 1
P 7800 850
F 0 "#PWR11" H 7800 810 30  0001 C CNN
F 1 "+3.3V" H 7809 988 30  0000 C CNN
F 2 "" H 7800 850 60  0000 C CNN
F 3 "" H 7800 850 60  0000 C CNN
	1    7800 850 
	1    0    0    -1  
$EndComp
Connection ~ 7800 950 
Connection ~ 7800 2350
$Comp
L GND #PWR12
U 1 1
P 7800 2450
F 0 "#PWR12" H 7800 2200 50  0001 C CNN
F 1 "GND" H 7805 2277 50  0000 C CNN
F 2 "" H 7800 2450 60  0000 C CNN
F 3 "" H 7800 2450 60  0000 C CNN
	1    7800 2450
	1    0    0    -1  
$EndComp
Wire Wire Line
	7550 1650 7650 1650
Wire Wire Line
	7650 1650 7650 1550
Wire Wire Line
	7650 1550 8400 1550
Wire Wire Line
	8400 1450 8400 1650
Wire Wire Line
	7550 1850 7650 1850
Wire Wire Line
	7650 1850 7650 1950
Wire Wire Line
	7650 1950 8400 1950
Wire Wire Line
	8400 1850 8400 2050
Connection ~ 8400 1550
Connection ~ 8400 1950
Wire Wire Line
	7800 1650 7800 1550
Connection ~ 7800 1550
Wire Wire Line
	7800 1850 7800 1950
Connection ~ 7800 1950
Text Notes 9525 950  0    60   ~ 12
VDD Bypass Capacitors
Text Notes 11675 975  0    60   ~ 12
VREF Bypass Capacitors
$Comp
L +3.3V #PWR17
U 1 1
P 11675 1450
F 0 "#PWR17" H 11675 1410 30  0001 C CNN
F 1 "+3.3V" H 11684 1588 30  0000 C CNN
F 2 "" H 11675 1450 60  0000 C CNN
F 3 "" H 11675 1450 60  0000 C CNN
	1    11675 1450
	1    0    0    -1  
$EndComp
Wire Wire Line
	11675 1450 11675 1650
Wire Wire Line
	11675 1850 11675 2050
$Comp
L GND #PWR18
U 1 1
P 11675 2050
F 0 "#PWR18" H 11675 1800 50  0001 C CNN
F 1 "GND" H 11680 1877 50  0000 C CNN
F 2 "" H 11675 2050 60  0000 C CNN
F 3 "" H 11675 2050 60  0000 C CNN
	1    11675 2050
	1    0    0    -1  
$EndComp
Wire Wire Line
	12325 1650 12325 1550
Wire Wire Line
	12325 1550 11675 1550
Connection ~ 11675 1550
Wire Wire Line
	12325 1850 12325 1950
Wire Wire Line
	12325 1950 11675 1950
Connection ~ 11675 1950
Text Label 1550 1350 0    60   ~ 0
BOOT0
Text Label 13200 1850 0    60   ~ 0
BOOT0
Wire Wire Line
	13200 1850 14650 1850
Wire Wire Line
	1900 5700 1550 5700
Text Label 1550 5700 0    60   ~ 0
BOOT1
Text Label 13200 2050 0    60   ~ 0
BOOT1
Wire Wire Line
	13200 2050 13650 2050
$Comp
L GND #PWR19
U 1 1
P 13650 2250
F 0 "#PWR19" H 13650 2000 50  0001 C CNN
F 1 "GND" H 13655 2077 50  0000 C CNN
F 2 "" H 13650 2250 60  0000 C CNN
F 3 "" H 13650 2250 60  0000 C CNN
	1    13650 2250
	1    0    0    -1  
$EndComp
Wire Wire Line
	13650 2050 13650 2250
Text Notes 13325 1425 0    60   ~ 0
To update firmware, send request to micro.\nMicro will latch BOOT0 high, and then nvReset.\nWill boot into ST Bootloader and accept update \nover USART1. Once complete, power cycle the camera.
$Comp
L GND #PWR16
U 1 1
P 10750 2025
F 0 "#PWR16" H 10750 1775 50  0001 C CNN
F 1 "GND" H 10755 1852 50  0000 C CNN
F 2 "" H 10750 2025 60  0000 C CNN
F 3 "" H 10750 2025 60  0000 C CNN
	1    10750 2025
	1    0    0    -1  
$EndComp
Wire Wire Line
	9250 1250 10750 1250
Wire Wire Line
	9700 9200 10000 9200
Wire Wire Line
	9700 8900 9700 9200
Wire Wire Line
	9500 8900 10000 8900
Wire Wire Line
	10000 9000 9700 9000
Connection ~ 9700 9000
Wire Wire Line
	10000 9100 9700 9100
Connection ~ 9700 9100
Connection ~ 9700 8900
Wire Wire Line
	9700 8800 10000 8800
Wire Wire Line
	9700 8500 9700 8800
Wire Wire Line
	9500 8500 10000 8500
Wire Wire Line
	10000 8600 9700 8600
Connection ~ 9700 8600
Wire Wire Line
	10000 8700 9700 8700
Connection ~ 9700 8700
Connection ~ 9700 8500
Text GLabel 3800 8650 2    60   Input ~ 0
SWO
Wire Wire Line
	3800 8850 3600 8850
Wire Wire Line
	3600 8650 3800 8650
Wire Wire Line
	3800 8550 3600 8550
Wire Wire Line
	3600 8450 3800 8450
Wire Wire Line
	3000 8550 2850 8550
Wire Wire Line
	2850 8550 2850 8650
Wire Wire Line
	2850 8650 3000 8650
Wire Wire Line
	2850 8600 2750 8600
Connection ~ 2850 8600
Wire Wire Line
	2750 8450 3000 8450
Wire Wire Line
	1500 4700 1900 4700
Wire Wire Line
	1900 4600 1500 4600
Text GLabel 1500 5800 0    60   Output ~ 0
SWO
Wire Wire Line
	1500 5800 1900 5800
Wire Wire Line
	1600 6600 1900 6600
Wire Wire Line
	1900 6500 1600 6500
Text GLabel 1500 4200 0    60   Output ~ 0
UART_TX
Text GLabel 1500 4300 0    60   Input ~ 0
UART_RX
Wire Wire Line
	1500 4300 1900 4300
Wire Wire Line
	1900 4200 1500 4200
Wire Wire Line
	1500 4400 1900 4400
Wire Wire Line
	1500 3900 1900 3900
Wire Wire Line
	1500 6400 1900 6400
Wire Wire Line
	1900 6300 1500 6300
Wire Wire Line
	1500 6200 1900 6200
Wire Wire Line
	1900 6100 1500 6100
Wire Wire Line
	9500 7800 10000 7800
Wire Wire Line
	10000 7900 9500 7900
Wire Wire Line
	9500 8200 10000 8200
Wire Wire Line
	9500 4000 10000 4000
Wire Wire Line
	10000 3900 9500 3900
Wire Wire Line
	9500 4100 10000 4100
Wire Wire Line
	10000 4200 9500 4200
Wire Wire Line
	9500 4300 10000 4300
Wire Wire Line
	10000 4400 9500 4400
Wire Wire Line
	9500 4500 10000 4500
Wire Wire Line
	9500 5700 10000 5700
Text Notes 7800 9850 0    60   ~ 0
Manual pg136 discusses pin current.\nWe can get +-8mA per pin at VDD level.\nCan get +-20mA with relaxed output voltage (VDD-1.3).
Text Notes 7800 8900 0    60   ~ 0
Use parallel IO to make\nH-Bridge for IR-Filter.\nUse direct port operations to ensure\nsafe switching.
Wire Wire Line
	9500 3300 10000 3300
Wire Wire Line
	1500 4100 1900 4100
$Comp
L LED_RED_1608M D2
U 1 1
P 5650 9100
F 0 "D2" V 5696 8992 50  0000 R CNN
F 1 "LED_RED_1608M" V 5605 8992 50  0000 R CNN
F 2 "Applidyne_LED:LEDC1608X80L40L" H 5650 9300 50  0001 C CNN
F 3 "http://www.farnell.com/datasheets/1720200.pdf" H 5650 8890 50  0001 C CNN
F 4 "DIALIGHT" H 5650 8680 60  0001 C CNN "manf"
F 5 "5988010107F" H 5650 8590 60  0001 C CNN "manf#"
F 6 "Element 14" H 5650 8490 60  0001 C CNN "Supplier"
F 7 "1465988" H 5650 8390 60  0001 C CNN "Supplier Part No"
F 8 "http://au.element14.com/dialight/5988010107f/led-0603-red-40mcd-635nm/dp/1465988" H 5660 8310 60  0001 C CNN "Supplier URL"
F 9 "0.18" H 5650 8210 60  0001 C CNN "Supplier Price"
F 10 "10" H 5650 8110 60  0001 C CNN "Supplier Price Break"
	1    5650 9100
	0    -1   -1   0   
$EndComp
Text Notes 3325 10875 0    60   ~ 0
Use internal temp sensor for logging environmental factors.\n\nWe don't include a RTC, so timestamping saved images relies on\nthe system host to provide a time.
Text Notes 4500 10400 0    79   ~ 16
Notes
Wire Wire Line
	9500 8300 10000 8300
Text GLabel 1500 6300 0    60   Output ~ 0
REBOOT_LATCH
Text GLabel 13900 1650 0    60   Input ~ 0
REBOOT_LATCH
Wire Wire Line
	13900 1650 14100 1650
Wire Wire Line
	14100 1650 14100 1850
Connection ~ 14100 1850
Wire Wire Line
	14300 1850 14300 1950
Connection ~ 14300 1850
Wire Wire Line
	14300 2150 14300 2250
$Comp
L GND #PWR20
U 1 1
P 14300 2250
F 0 "#PWR20" H 14300 2000 50  0001 C CNN
F 1 "GND" H 14305 2077 50  0000 C CNN
F 2 "" H 14300 2250 60  0000 C CNN
F 3 "" H 14300 2250 60  0000 C CNN
	1    14300 2250
	1    0    0    -1  
$EndComp
$Comp
L 510K_1005M R13
U 1 1
P 14650 1900
F 0 "R13" H 14723 1785 50  0000 L CNN
F 1 "510K_1005M" H 14723 1705 35  0000 L CNN
F 2 "Applidyne_Resistor:RESC1005X40N" V 14760 1750 20  0001 C CNN
F 3 "http://www.farnell.com/datasheets/1911175.pdf" V 14785 1750 20  0001 C CNN
F 4 "PANASONIC" V 14835 1750 20  0001 C CNN "manf"
F 5 "ERJ2RKF5103X" V 14860 1750 20  0001 C CNN "manf#"
F 6 "Element14" V 14885 1750 20  0001 C CNN "Supplier"
F 7 "2302919" V 14910 1750 20  0001 C CNN "Supplier Part No"
F 8 "http://au.element14.com/panasonic-electronic-components/erj2rkf5103x/res-thick-film-510k-1-0-1w-0402/dp/2302919" V 14935 1750 20  0001 C CNN "Supplier URL"
F 9 "0.011" V 14960 1750 20  0001 C CNN "Supplier Price"
F 10 "50" V 14985 1750 20  0001 C CNN "Supplier Price Break"
	1    14650 1900
	1    0    0    -1  
$EndComp
Wire Wire Line
	14650 2200 14650 2250
$Comp
L GND #PWR21
U 1 1
P 14650 2250
F 0 "#PWR21" H 14650 2000 50  0001 C CNN
F 1 "GND" H 14655 2077 50  0000 C CNN
F 2 "" H 14650 2250 60  0000 C CNN
F 3 "" H 14650 2250 60  0000 C CNN
	1    14650 2250
	1    0    0    -1  
$EndComp
Wire Wire Line
	14650 1850 14650 1900
$Comp
L 1UF_X5R_1005M C28
U 1 1
P 14300 1950
F 0 "C28" H 14378 1885 50  0000 L CNN
F 1 "1UF_X5R_1005M" H 14378 1805 35  0000 L CNN
F 2 "Applidyne_Capacitor:CAPC1005X60N" V 14415 1850 20  0001 C CNN
F 3 "http://www.farnell.com/datasheets/2291921.pdf" V 14440 1850 20  0001 C CNN
F 4 "TDK" V 14490 1850 20  0001 C CNN "manf"
F 5 "C1005X5R1V105K050BC" V 14515 1850 20  0001 C CNN "manf#"
F 6 "Element14" V 14540 1850 20  0001 C CNN "Supplier"
F 7 "2346885" V 14565 1850 20  0001 C CNN "Supplier Part No"
F 8 "http://au.element14.com/tdk/c1005x5r1v105k050bc/cap-mlcc-x5r-1uf-35v-0402/dp/2346885" V 14590 1850 20  0001 C CNN "Supplier URL"
F 9 "0.101" V 14615 1850 20  0001 C CNN "Supplier Price"
F 10 "100" V 14640 1850 20  0001 C CNN "Supplier Price Break"
	1    14300 1950
	-1   0    0    -1  
$EndComp
Text Notes 14150 1750 0    60   ~ 0
510k and 1uF = 0.510 sec RC time
Wire Wire Line
	1500 4500 1900 4500
Wire Wire Line
	1900 4800 1500 4800
Wire Wire Line
	9500 9300 10000 9300
Wire Wire Line
	1600 6700 1900 6700
Wire Wire Line
	1900 6800 1600 6800
Wire Wire Line
	1600 6900 1900 6900
$Comp
L CSTCE16M0V53A X1
U 1 1
P 1000 1800
F 0 "X1" V 954 1927 50  0000 L CNN
F 1 "CSTCE16M0V53A" V 1045 1927 50  0000 L CNN
F 2 "Applidyne_Crystal:OSCSC-CSCTE-CERALOCK" H 1000 1250 60  0001 C CNN
F 3 "http://au.rs-online.com/webdocs/0ef2/0900766b80ef2ca9.pdf" H 1000 1380 60  0001 C CNN
F 4 "Murata" H 1000 1130 60  0001 C CNN "manf"
F 5 "CSTCE16M0V53A-R0" H 1000 1010 60  0001 C CNN "manf#"
F 6 "RS Online" H 1000 900 60  0001 C CNN "Supplier"
F 7 "721-4818" H 1000 790 60  0001 C CNN "Supplier Part No"
F 8 "http://au.rs-online.com/web/p/ceramic-resonators/7214818/" H 1000 690 60  0001 C CNN "Supplier URL"
F 9 "0.696" H 1000 580 60  0001 C CNN "Supplier Price"
F 10 "5" H 1000 460 60  0001 C CNN "Supplier Price Break"
	1    1000 1800
	0    1    1    0   
$EndComp
$Comp
L B3U-1000P_SPST-NO_SMD SW1
U 1 1
P 6750 8900
F 0 "SW1" H 6775 9142 50  0000 C CNN
F 1 "B3U-1000P_SPST-NO_SMD" H 6775 9051 50  0000 C CNN
F 2 "Applidyne_Switch:B3U-1000P" H 6750 8660 20  0001 C CNN
F 3 "http://www.farnell.com/cad/1520836.pdf" H 6750 8635 20  0001 C CNN
F 4 "OMRON" H 6750 8585 20  0001 C CNN "manf"
F 5 "B3U-1000P" H 6750 8560 20  0001 C CNN "manf#"
F 6 "Element 14" H 6750 8535 20  0001 C CNN "Supplier"
F 7 "1333652" H 6750 8510 20  0001 C CNN "Supplier Part No"
F 8 "http://au.element14.com/omron-electronic-components/b3u-1000p/switch-spst-no-0-05a-12v-smd/dp/1333652" H 6750 8485 20  0001 C CNN "Supplier URL"
F 9 "0.546" H 6750 8460 20  0001 C CNN "Supplier Price"
F 10 "5" H 6750 8435 20  0001 C CNN "Supplier Price Break"
	1    6750 8900
	0    1    1    0   
$EndComp
Wire Wire Line
	1900 5600 1500 5600
Wire Wire Line
	1500 5500 1900 5500
Text GLabel 6750 8400 1    60   Input ~ 0
BUTTON0
$Comp
L GND #PWR10
U 1 1
P 6750 9450
F 0 "#PWR10" H 6750 9200 50  0001 C CNN
F 1 "GND" H 6755 9277 50  0000 C CNN
F 2 "" H 6750 9450 60  0000 C CNN
F 3 "" H 6750 9450 60  0000 C CNN
	1    6750 9450
	1    0    0    -1  
$EndComp
Wire Wire Line
	6750 9450 6750 9350
Wire Wire Line
	6750 8500 6750 8400
Text GLabel 9500 5800 0    60   Input ~ 0
BUTTON0
Wire Wire Line
	9500 5800 10000 5800
Text Notes 6400 7800 0    79   ~ 16
User Button
Text Notes 6600 9400 1    60   ~ 0
Use internal pullup.
Text GLabel 9500 5600 0    60   BiDi ~ 0
EXP_0
Text GLabel 9500 5500 0    60   BiDi ~ 0
EXP_1
Wire Wire Line
	9500 5600 10000 5600
Wire Wire Line
	10000 5500 9500 5500
NoConn ~ 10000 8400
NoConn ~ 10000 8100
NoConn ~ 10000 8000
NoConn ~ 1900 4000
NoConn ~ 1900 5900
NoConn ~ 1900 6000
NoConn ~ 1900 7000
NoConn ~ 1900 3600
NoConn ~ 1900 3500
NoConn ~ 1900 3400
NoConn ~ 1900 3300
NoConn ~ 10000 4600
NoConn ~ 10000 4700
NoConn ~ 10000 4800
NoConn ~ 10000 3400
NoConn ~ 10000 3500
NoConn ~ 10000 3600
NoConn ~ 10000 3700
NoConn ~ 10000 3800
Text Notes 8475 5300 0    60   ~ 0
Expansion IO allow for CAN\nor normal GPIO functions
Text Notes 2275 9500 0    60   ~ 0
Header is removed from BoM for cost saving.\nFirmware updates or flashing over UART.\n\nSWD programmers are great for debug.\nUses standard CORTEX 10-pin header.\n
$EndSCHEMATC
